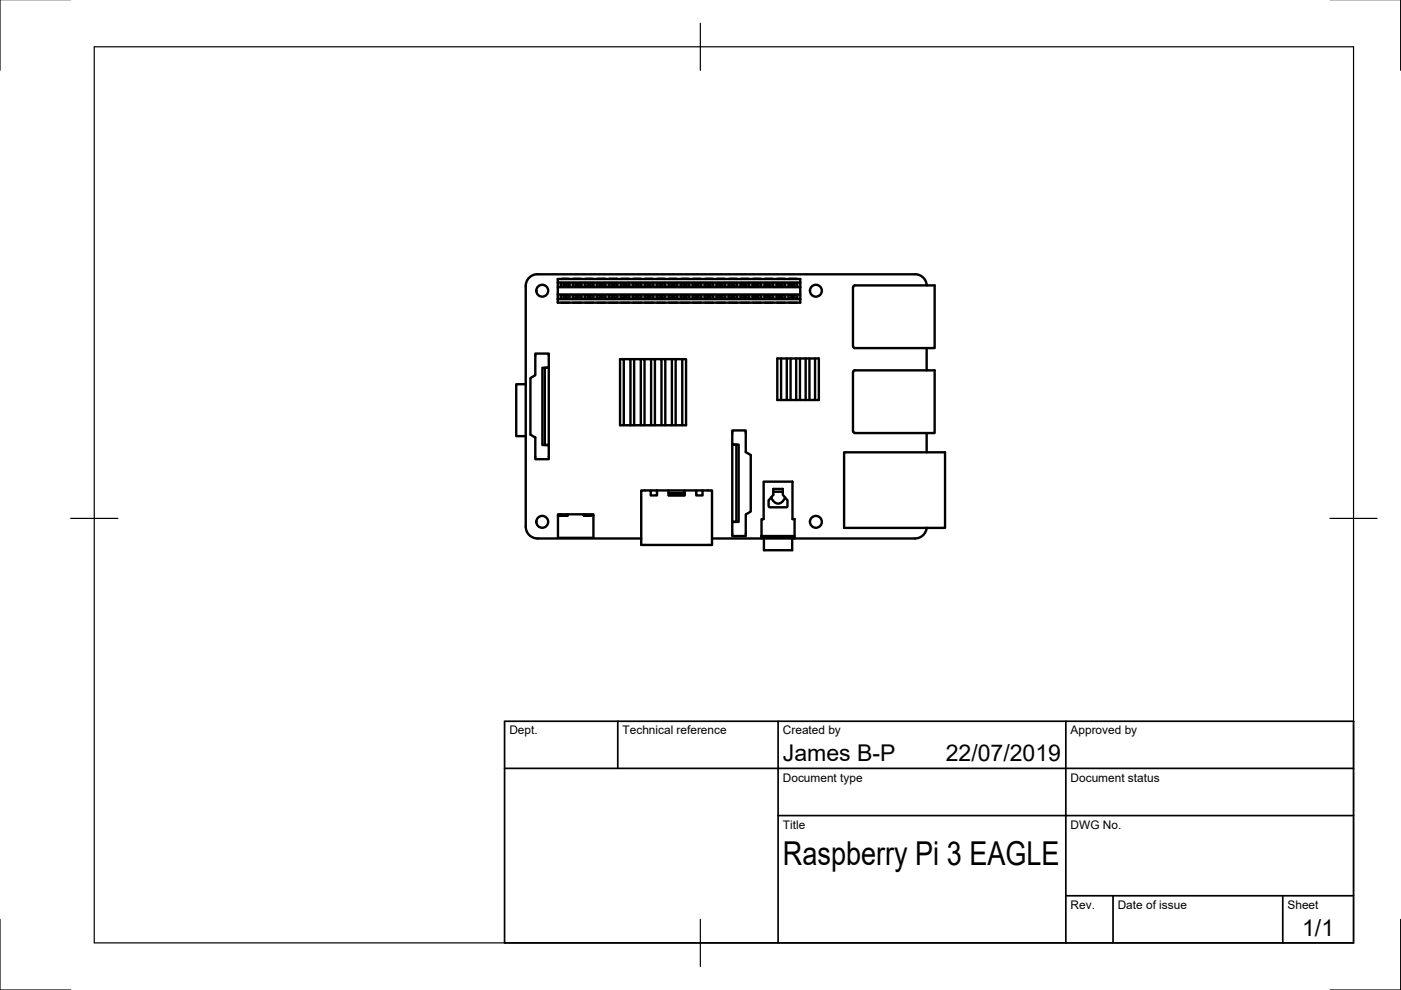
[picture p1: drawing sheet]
<svg xmlns="http://www.w3.org/2000/svg" width="297mm" height="210mm" viewBox="0 0 297 210" stroke-linecap="round" stroke-linejoin="round" font-family="sans-serif">
<!-- layer: Visible -->
<g fill="none" stroke="#000" stroke-width=".51">
<path d="M118.3 59.9h51.4M119 59.2h1.6M121.6 59.2h1.6M124.1 59.2h1.6M126.6 59.2h1.6M129.2 59.2h1.6M131.7 59.2h1.6M134.3 59.2h1.6M136.8 59.2h1.6M139.3 59.2h1.6M141.9 59.2h1.6M144.4 59.2h1.6"/>
<path d="M147 59.2h1.6M149.5 59.2h1.6M152 59.2h1.7M154.6 59.2h1.6M157.1 59.2h1.6M159.7 59.2h1.6M162.2 59.2h1.6M164.7 59.2h1.7M167.3 59.2h1.6M113.5 75h2.9v3h-1.4v16.4h1.4v3h-2.9v-4.6l-1-.6v-12l1-.6zM115.5 78h.9v16.4h-.9zM118.3 60.9v-1.7h51.4v1.7"/>
<path d="M118.3 62.4v1.8h51.4v-1.8M118.3 63.4h51.4M119 64.2h1.6M119.5 60.1h-.6v.6h.6M119.5 62.6h-.6v.7h.6M119.5 60.7h.2M119.5 63.3h.2M119.7 60.1h-.2v.6M119.7 62.6h-.2v.7M120 60.1h.1v.6h-.1zM120 60.1h-.3v.6h.3M120 62.6h.1v.7h-.1z"/>
<path d="M120 62.6h-.3v.7h.3M120.1 60.1h.7v.6h-.7M120.1 62.6h.7v.7h-.7M121.6 64.2h1.6M122 60.1h-.6v.6h.6M122 62.6h-.6v.7h.6M122 60.7h.2M122 63.3h.2M122.2 60.1h-.2v.6M122.2 62.6h-.2v.7M122.5 60.1h.2v.6h-.2zM122.5 60.1h-.3v.6h.3"/>
<path d="M122.5 62.6h.2v.7h-.2zM122.5 62.6h-.3v.7h.3M122.7 60.1h.6v.6h-.6M122.7 62.6h.6v.7h-.6M124.1 64.2h1.6M124.6 60.1h-.6v.6h.6M124.6 62.6h-.6v.7h.6M124.6 60.7h.2M124.6 63.3h.2M124.8 60.1h-.2v.6M124.8 62.6h-.2v.7M125 60.1h.2v.6h-.2z"/>
<path d="M125 60.1h-.2v.6h.2M125 62.6h.2v.7h-.2zM125 62.6h-.2v.7h.2M125.2 60.1h.7v.6h-.7M125.2 62.6h.7v.7h-.7M126.6 64.2h1.6M127.1 60.1h-.6v.6h.6M127.1 62.6h-.6v.7h.6M127.1 60.7h.2M127.1 63.3h.2M127.3 60.1h-.2v.6M127.3 62.6h-.2v.7"/>
<path d="M127.6 60.1h.2v.6h-.2zM127.6 60.1h-.3v.6h.3M127.6 62.6h.2v.7h-.2zM127.6 62.6h-.3v.7h.3M127.8 60.1h.6v.6h-.6M127.8 62.6h.6v.7h-.6M129.2 64.2h1.6M129.7 60.1h-.7v.6h.7M129.7 62.6h-.7v.7h.7M129.7 60.7h.2M129.7 63.3h.2M129.9 60.1h-.2v.6"/>
<path d="M129.9 62.6h-.2v.7M130.1 60.1h.2v.6h-.2zM130.1 60.1h-.2v.6h.2M130.1 62.6h.2v.7h-.2zM130.1 62.6h-.2v.7h.2M130.3 60.1h.6v.6h-.6M130.3 62.6h.6v.7h-.6M131.7 64.2h1.6M132.2 60.1h-.6v.6h.6M132.2 62.6h-.6v.7h.6M132.2 60.7h.2M132.2 63.3h.2"/>
<path d="M132.2 76.2h1.5v14M132.4 60.1h-.2v.6M132.4 62.6h-.2v.7M132.7 60.1h.1v.6h-.1zM132.7 60.1h-.3v.6h.3M132.7 62.6h.1v.7h-.1zM132.7 62.6h-.3v.7h.3M132.8 60.1h.7v.6h-.7M132.8 62.6h.7v.7h-.7M133.7 76.2h.8v14M134.3 64.2h1.6M134.5 76.2h1.4v14"/>
<path d="M134.7 60.1h-.6v.6h.6M134.7 62.6h-.6v.7h.6M134.7 60.7h.3M134.7 63.3h.3M135 60.1h-.3v.6M135 62.6h-.3v.7M135.2 60.1h.2v.6h-.2zM135.2 60.1h-.2v.6h.2M135.2 62.6h.2v.7h-.2zM135.2 62.6h-.2v.7h.2M135.4 60.1h.6v.6h-.6M135.4 62.6h.6v.7h-.6"/>
<path d="M135.9 76.2h.8v14M136.7 76.2h1.3v14M136.8 64.2h1.6M137.3 60.1h-.6v.6h.6M137.3 62.6h-.6v.7h.6M137.3 60.7h.2M137.3 63.3h.2M137.5 60.1h-.2v.6M137.5 62.6h-.2v.7M137.7 60.1h.2v.6h-.2zM137.7 60.1h-.2v.6h.2M137.7 62.6h.2v.7h-.2z"/>
<path d="M137.7 62.6h-.2v.7h.2M137.9 60.1h.7v.6h-.7M137.9 62.6h.7v.7h-.7M138 76.2h.9v14M138.9 76.2h1.4v14M139.3 64.2h1.6M139.8 60.1h-.6v.6h.6M139.8 62.6h-.6v.7h.6M139.8 60.7h.2M139.8 63.3h.2M140 60.1h-.2v.6M140 62.6h-.2v.7"/>
<path d="M140.3 76.2h.8v14M140.3 60.1h.2v.6h-.2zM140.3 60.1h-.3v.6h.3M140.3 62.6h.2v.7h-.2zM140.3 62.6h-.3v.7h.3M140.5 60.1h.6v.6h-.6M140.5 62.6h.6v.7h-.6M141.1 76.2h2.2M141.9 64.2h1.6M142.4 60.1h-.7v.6h.7M142.4 62.6h-.7v.7h.7M142.4 60.7h.2"/>
<path d="M142.4 63.3h.2M142.5 76.2v14M142.6 60.1h-.2v.6M142.6 62.6h-.2v.7M142.8 60.1h.2v.6h-.2zM142.8 60.1h-.2v.6h.2M142.8 62.6h.2v.7h-.2zM142.8 62.6h-.2v.7h.2M143 60.1h.6v.6h-.6M143 62.6h.6v.7h-.6M144.4 64.2h1.6M144.7 76.2h.8v14h-11.8"/>
<path d="M144.9 60.1h-.6v.6h.6M144.9 62.6h-.6v.7h.6M144.9 60.7h.2M144.9 63.3h.2M145.1 60.1h-.2v.6M145.1 62.6h-.2v.7M145.4 60.1h.1v.6h-.1zM145.4 60.1h-.3v.6h.3M145.4 62.6h.1v.7h-.1zM145.4 62.6h-.3v.7h.3M145.5 60.1h.7v.6h-.7M145.5 62.6h.7v.7h-.7"/>
<path d="M147 64.2h1.6M147.4 60.1h-.6v.6h.6M147.4 62.6h-.6v.7h.6M147.4 60.7h.3M147.4 63.3h.3M147.7 60.1h-.3v.6M147.7 62.6h-.3v.7M147.9 60.1h.2v.6h-.2zM147.9 60.1h-.2v.6h.2M147.9 62.6h.2v.7h-.2zM147.9 62.6h-.2v.7h.2M148.1 60.1h.6v.6h-.6"/>
<path d="M148.1 62.6h.6v.7h-.6M149.5 64.2h1.6M150 60.1h-.6v.6h.6M150 62.6h-.6v.7h.6M150 60.7h.2M150 63.3h.2M150.2 60.1h-.2v.6M150.2 62.6h-.2v.7M150.4 60.1h.2v.6h-.2zM150.4 60.1h-.2v.6h.2M150.4 62.6h.2v.7h-.2zM150.4 62.6h-.2v.7h.2"/>
<path d="M150.6 60.1h.7v.6h-.7M150.6 62.6h.7v.7h-.7M152 64.2h1.7M152.5 60.1h-.6v.6h.6M152.5 62.6h-.6v.7h.6M152.5 60.7h.2M152.5 63.3h.2M152.7 60.1h-.2v.6M152.7 62.6h-.2v.7M153 60.1h.2v.6h-.2zM153 60.1h-.3v.6h.3M153 62.6h.2v.7h-.2z"/>
<path d="M153 62.6h-.3v.7h.3M153.2 60.1h.6v.6h-.6M153.2 62.6h.6v.7h-.6M154.6 64.2h1.6M155.1 60.1h-.7v.6h.7M155.1 62.6h-.7v.7h.7M155.1 60.7h.2M155.1 63.3h.2M155.3 60.1h-.2v.6M155.3 62.6h-.2v.7M155.5 60.1h.2v.6h-.2zM155.5 60.1h-.2v.6h.2"/>
<path d="M155.5 62.6h.2v.7h-.2zM155.5 62.6h-.2v.7h.2M155.7 60.1h.6v.6h-.6M155.7 62.6h.6v.7h-.6M157.1 64.2h1.6M157.6 60.1h-.6v.6h.6M157.6 62.6h-.6v.7h.6M157.6 60.7h.2M157.6 63.3h.2M157.8 60.1h-.2v.6M157.8 62.6h-.2v.7M158.1 60.1h.1v.6h-.1z"/>
<path d="M158.1 60.1h-.3v.6h.3M158.1 62.6h.1v.7h-.1zM158.1 62.6h-.3v.7h.3M158.2 60.1h.7v.6h-.7M158.2 62.6h.7v.7h-.7M159.7 64.2h1.6M160.1 60.1h-.6v.6h.6M160.1 62.6h-.6v.7h.6M160.1 60.7h.3M160.1 63.3h.3M160.4 60.1h-.3v.6M160.4 62.6h-.3v.7"/>
<path d="M160.6 60.1h.2v.6h-.2zM160.6 60.1h-.2v.6h.2M160.6 62.6h.2v.7h-.2zM160.6 62.6h-.2v.7h.2M160.8 60.1h.6v.6h-.6M160.8 62.6h.6v.7h-.6M162.2 64.2h1.6M162.7 60.1h-.6v.6h.6M162.7 62.6h-.6v.7h.6M162.7 60.7h.2M162.7 63.3h.2M162.9 60.1h-.2v.6"/>
<path d="M162.9 62.6h-.2v.7M163.1 60.1h.2v.6h-.2zM163.1 60.1h-.2v.6h.2M163.1 62.6h.2v.7h-.2zM163.1 62.6h-.2v.7h.2M163.3 60.1h.7v.6h-.7M163.3 62.6h.7v.7h-.7M164.7 64.2h1.7M164.8 76h8.8v8.8h-8.8zM165.2 60.1h-.6v.6h.6M165.2 62.6h-.6v.7h.6M165.2 60.7h.2"/>
<path d="M165.2 63.3h.2M165.4 60.1h-.2v.6M165.4 62.6h-.2v.7M165.6 76v8.8M165.7 60.1h.2v.6h-.2zM165.7 60.1h-.3v.6h.3M165.7 62.6h.2v.7h-.2zM165.7 62.6h-.3v.7h.3M165.9 60.1h.6v.6h-.6M165.9 62.6h.6v.7h-.6M166.8 76v8.8M167.3 64.2h1.6"/>
<path d="M167.6 76v8.8M167.8 60.1h-.6v.6h.6M167.8 63.3v-.7h1.2v.7h-.6M167.8 62.6h-.6v.7h1.2v-.7M167.8 60.7h.2M168 60.1h-.2v.6M168 62.6v.7M168.2 60.1h.2v.6h-.2zM168.2 60.1h-.2v.6h.2M168.2 62.6v.7M168.4 60.1h.6v.6h-.6M168.8 76v8.8"/>
<path d="M169.6 76v8.8M169.7 60.9h-51.4v1.5M169.7 60.9v1.5h-51.4M170.8 76v8.8M171.6 76v8.8M172.8 76v8.8M180.8 78.9v12.5M180.9 78.9l.2-.3 .2-.1h16.9v13.3h-16.9l-.4-.4M180.9 60.7l.4-.2h16.9v13.3l-17.1-.1-.3-.3zM196.5 73.8v4.7M196.5 60.5a2.51 2.51 0 0 0-2.5-2.4l-80 .1a2.47 2.47 0 0 0-2.5 2.4v51.1a2.51 2.51 0 0 0 2.5 2.5h22M111.5 81.5h-2v11h2"/>
<path d="M132.2 90.2v-14h-.7v14h2.2M143.3 90.2v-14h1.4v14M155.3 94.3h.8v16.4h-.8zM155.3 91.3h2.8v4.6l1.1 .6v12l-1.1 .6v4.6h-2.8v-3h1.3v-16.4h-1.3zM179 95.9h21.4v16h-21.4zM196.5 91.8v4.1M118.3 109.3h2v-.3h3.5v.3h1.5h-1.5v-.3h2v5h-7.5zM118.3 109h2v.3h-2zM138 104h1.3M139.3 104v1h-1.3v-1h-2v11.5h15v-11.5h-2.1v1h-1.3v-1h-2.4M139.3 104h5.9v1h-3.4v-1M141.8 104.5h3.4"/>
<path d="M141.8 105h3.4M147.6 104h1.3M151 114.2h10.5M161.5 113.7h7v.5h-7zM161.5 113.7v-3.6h.4v-8h6.1v8h.5v3.6M162 114.2v2.5h6v-2.5M163.5 105.5a1.49 1.49 0 0 0 1.5 1.3 1.49 1.49 0 0 0 1.5-1.3M164 103.7h2v1.2l1 1.2-.1 1.4-3.7 .1-.2-.2v-1.3l1-1.2zM164 104.3h2M196.5 111.9a2.51 2.51 0 0 1-2.5 2.3h-25.5"/>
<circle cx="115" cy="61.6" r="1.26"/>
<circle cx="173" cy="61.6" r="1.26"/>
<circle cx="115" cy="110.6" r="1.26"/>
<circle cx="173" cy="110.6" r="1.26"/>
</g>
<!-- layer: Border -->
<path d="M0 -.1v15M297 -.1v15M20 9.9h267v190h-267zM148.5 4.9v10M15 109.9h10M282 109.9h10M0 194.9v15h15M148.5 194.9v10M297 194.9v15h-15" fill="none" stroke="#000" stroke-width=".25"/>
<!-- layer: TitleBlock -->
<path d="M107 152.9h180v47h-180zM131 152.9v10M165 152.9v47M226 152.9v47M107 162.9h180M165 172.9h122M226 189.9h61M236 189.9v10M272 189.9v10" fill="none" stroke="#000" stroke-width=".36"/>
<text font-size="7" x="166" y="183.4">Raspberry Pi 3 EAGLE</text>
<g font-size="4.9">
<text x="166" y="161.4">James B-P</text>
<text x="200.5" y="161.4">22/07/2019</text>
<text x="276.1" y="198.6">1/1</text>
</g>
<g font-size="2.5">
<text x="108" y="155.7">Dept.</text>
<text x="132" y="155.7">Technical reference</text>
<text x="166" y="155.7">Created by</text>
<text x="227" y="155.7">Approved by</text>
<text x="166" y="165.7">Document type</text>
<text x="227" y="165.7">Document status</text>
<text x="166" y="175.7">Title</text>
<text x="227" y="175.7">DWG No.</text>
<text x="227" y="192.7">Rev.</text>
<text x="237" y="192.7">Date of issue</text>
<text x="273" y="192.7">Sheet</text>
</g>
</svg>
